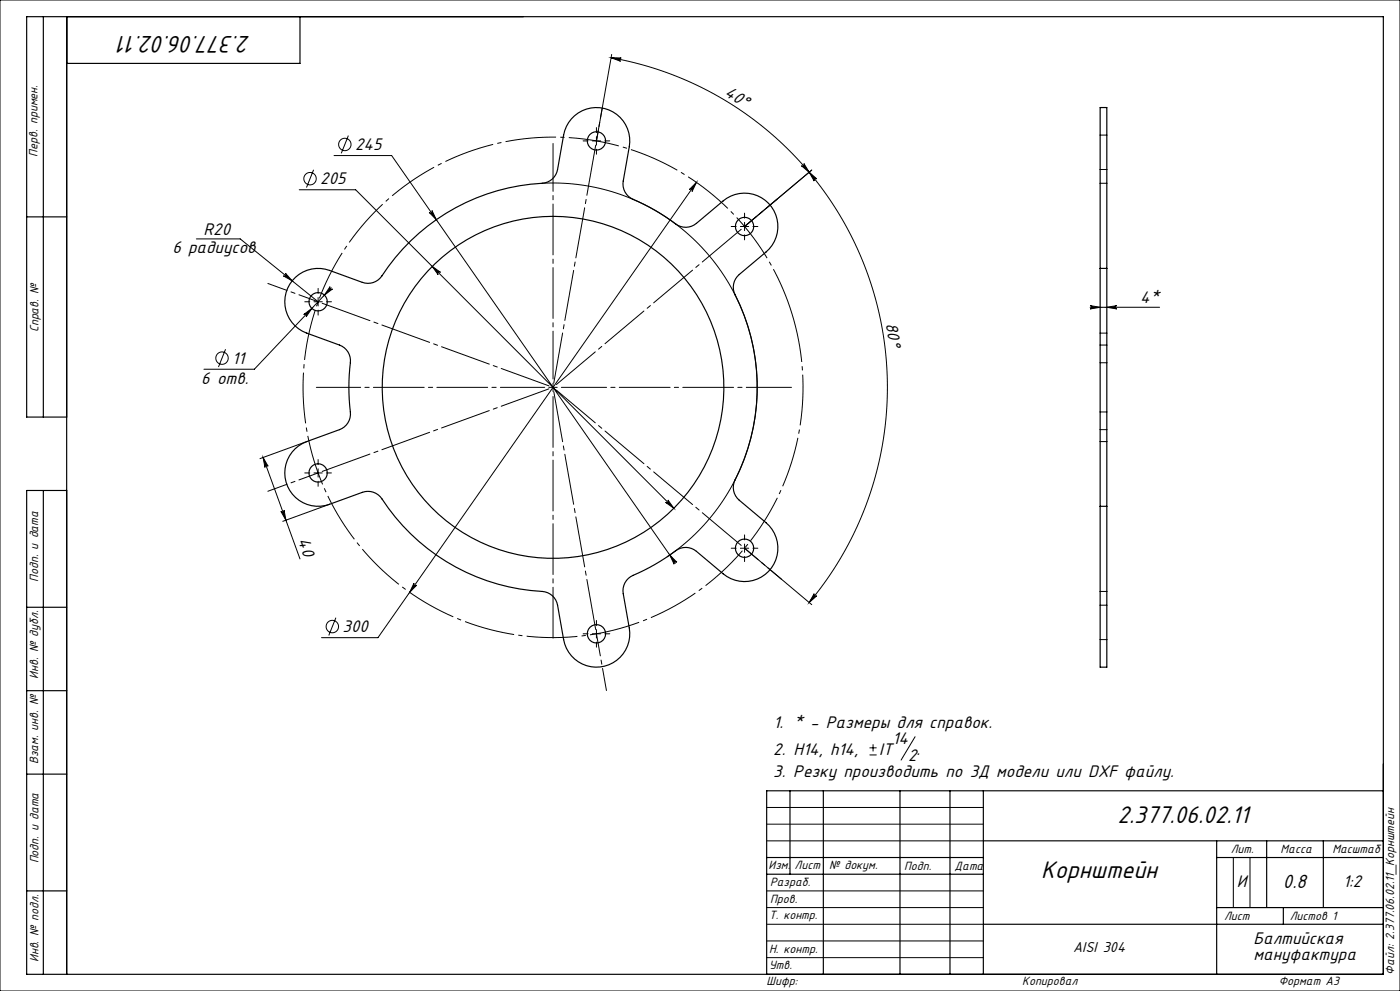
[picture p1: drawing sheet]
<svg xmlns="http://www.w3.org/2000/svg" width="420mm" height="297mm" viewBox="0 0 420 297" stroke-linecap="round" stroke-linejoin="round" font-family="sans-serif">
<g fill="none" stroke="#000" stroke-width=".3">
<path d="M0 0h420v297h-420zM183.3 17.3a100.3 100.3 0 0 1 59.5 163.3M183.3 17.3l3.1 .1a.5 .5 0 0 0-.6 .4 .5 .5 0 0 0 .4 .6zM183.5 16.3l-4.6 25.9M89.8 56.9h16.9l95.5 95.4M94.1 50.9l-2.2 5.3M100.2 46.6h17.3l85.1 122.2M104.5 40.6l-2.1 5.4M162.6 54.9a61.2 61.2 0 0 1 61.4 41.7 61.2 61.2 0 0 1-23.9 70.3M177.7 42.2h2.5M178.9 41v2.5M208.9 54.7l-95.5 136.4h-16.9"/>
<path d="M208.9 54.7l-1.3 2.7a.5 .5 0 0 0-.1-.7 .5 .5 0 0 0-.7 .1zM240.4 49.7a.5 .5 0 0 0 .7 0 .5 .5 0 0 0 .1-.7l1.6 2.6zM242.8 51.6l2.2 2a.5 .5 0 0 0-.7 0 .5 .5 0 0 0 0 .7zM243.5 51l-20.1 16.9M330 54.9h2M330 50.8h2M330 40.5h2M58.9 71.6h13.2l23.3 18.8M128.8 63.7a.5 .5 0 0 0 .6 .1 .5 .5 0 0 0 .2-.7l1.3 2.7zM129.7 79.9l2.4 1.7a.5 .5 0 0 0-.6 0 .5 .5 0 0 0-.1 .7zM222.1 67.9h2.5M223.4 66.6v2.5"/>
<path d="M85.6 81.9l2 2.3-2.6-1.5a.5 .5 0 0 0 .7-.1 .5 .5 0 0 0-.1-.7zM91.1 94.3l2.4-1.9-1.7 2.6a.5 .5 0 0 0 0-.7 .5 .5 0 0 0-.7 0zM94.2 90.4h2.5M95.4 89.2v2.5M99 85.9a.5 .5 0 0 0 .1 .7 .5 .5 0 0 0 .6 0l-2.4 1.8zM99.4 86.3l-23.1 24.4h-15.1M327 91.6l3 .5-3 .5a.5 .5 0 0 0 .5-.5 .5 .5 0 0 0-.5-.5zM327 92.1h20.9M330 99.8h2M332 92.1l3-.5a.5 .5 0 0 0-.4 .5 .5 .5 0 0 0 .4 .5zM67.7 104.7l-2.2 5.3M164.7 116.1h2.5"/>
<path d="M165.9 114.8v2.5M330 103.4h2M330 108.7h2M78.9 137.1l1.5 2.7a.5 .5 0 0 0-.6-.3 .5 .5 0 0 0-.3 .6zM78.9 137.1l11.1 30.4M92 132.3l-14 5.1M330 132.3h2M330 128.8h2M330 123.5h2M84.3 153.3a.5 .5 0 0 0 .6 .2 .5 .5 0 0 0 .3-.6l.6 3zM94.2 141.7h2.5M95.4 140.5v2.5"/>
<path d="M98.9 151.1l-14.1 5.1M199.7 150.6a.5 .5 0 0 0 .7-.1 .5 .5 0 0 0 0-.6l1.8 2.4zM124.2 174.8a.5 .5 0 0 0 .1 .7 .5 .5 0 0 0 .7-.1l-2.1 2.1zM200.9 166.3l2.2 2.2a.5 .5 0 0 0-.7-.1 .5 .5 0 0 0-.2 .7zM222.1 164.3h2.5M223.4 164.3l20.1 16.9M223.4 163v2.5M244.3 177.9a.5 .5 0 0 0 0 .7 .5 .5 0 0 0 .7 0l-2.2 2zM330 177.3h2M100.8 185.1l-2.2 5.3M177.7 190h2.5M178.9 188.7v2.5"/>
<path d="M330 181.4h2M330 191.7h2M260.9 226.3h2.1M260.9 224.1h2.1M261.9 223.1v2.1M274.5 220.8l-4.2 7M230 242h65M230 247h65M230 252h65M370 257v15M375 257v15M230 277h65"/>
<path d="M230 272h65M230 267h65M230 287h65M230 282h65"/>
<circle cx="93" cy="53.5" r="1.86"/>
<circle cx="103.4" cy="43.3" r="1.86"/>
<circle cx="66.6" cy="107.3" r="1.86"/>
<circle cx="99.7" cy="187.8" r="1.86"/>
</g>
<path d="M237.6 94.2a75 75 0 0 0-125.6-30.2 75 75 0 0 0 34.5 124.5 75 75 0 0 0 92.2-90.6l-1.1-3.7" fill="none" stroke="#000" stroke-width=".3" stroke-dasharray="15.2 1.3 1.3 1.3" stroke-dashoffset=".6" stroke-linecap="butt"/>
<path d="M165.9 113.6v-70.6" fill="none" stroke="#000" stroke-width=".3" stroke-dasharray="15.2 1.3 1.3 1.3" stroke-dashoffset=".9"/>
<path d="M163.4 116.1h-68.5" fill="none" stroke="#000" stroke-width=".3" stroke-dasharray="15.2 1.3 1.3 1.3" stroke-dashoffset="1.9"/>
<path d="M165.9 118.6v72.9" fill="none" stroke="#000" stroke-width=".3" stroke-dasharray="15.2 1.3 1.3 1.3" stroke-dashoffset="-.3"/>
<path d="M168.4 116.1h69" fill="none" stroke="#000" stroke-width=".3" stroke-dasharray="15.2 1.3 1.3 1.3" stroke-dashoffset="1.7"/>
<g fill="none" stroke="#000" stroke-width=".3" stroke-dasharray="15.2 1.3 1.3 1.3">
<path d="M178.9 39.7v-1.5M176.4 42.2h-1.5M178.9 44.7v1.5M181.4 42.2h1.5M220.9 67.9h-1.5M223.4 65.4v-1.5M223.4 70.4v1.5M225.9 67.9h1.5M92.9 90.4h-1.5M95.4 87.9v-1.5M95.4 92.9v1.5M97.9 90.4h1.5"/>
<path d="M95.4 139.2v-1.5M92.9 141.7h-1.5M95.4 144.2v1.5M97.9 141.7h1.5M220.9 164.3h-1.5M223.4 161.8v-1.5M223.4 166.8v1.5M225.9 164.3h1.5M176.4 190h-1.5M178.9 187.5v-1.5M178.9 192.5v1.5M181.4 190h1.5"/>
</g>
<path d="M180.7 32.4l-1.8 9.8" fill="none" stroke="#000" stroke-width=".3" stroke-dasharray="15.2 1.3 1.3 1.3" stroke-dashoffset="12.1"/>
<path d="M178.9 42.2l-13 73.9M165.9 116.1l57.5-48.2M165.9 116.1l-70.5-25.7M165.9 116.1l-70.5 25.6M165.9 116.1l13 73.9M165.9 116.1l57.5 48.2" fill="none" stroke="#000" stroke-width=".3" stroke-dasharray="15.2 1.3 1.3 1.3" stroke-dashoffset="-1.3"/>
<path d="M223.4 67.9l9.9-8.3" fill="none" stroke="#000" stroke-width=".3" stroke-dasharray="15.2 1.3 1.3 1.3" stroke-dashoffset="10.7"/>
<path d="M95.4 90.4l-15-5.5M95.4 141.7l-15 5.5" fill="none" stroke="#000" stroke-width=".3" stroke-dasharray="15.2 1.3 1.3 1.3" stroke-dashoffset="9.1"/>
<path d="M178.9 190l3 16.9" fill="none" stroke="#000" stroke-width=".3" stroke-dasharray="15.2 1.3 1.3 1.3" stroke-dashoffset="8.5"/>
<path d="M223.4 164.3l11.1 9.3" fill="none" stroke="#000" stroke-width=".3" stroke-dasharray="15.2 1.3 1.3 1.3" stroke-dashoffset="9.9"/>
<g fill="none" stroke="#000" stroke-width=".35">
<path d="M13 5v120M20 5v287M90 5v14h-70M8 65h12M88.7 83.1a10 10 0 0 1 10.2-2.1l9.8 3.6a5 5 0 0 0 5.9-1.9 61.6 61.6 0 0 1 48.8-27.9 5 5 0 0 0 3.9-4l1.8-10.3a10 10 0 0 1 11.6-8.1 10 10 0 0 1 8.1 11.6l-1.8 10.3a5 5 0 0 0 2.9 5.4 66 66 0 0 1 13.5 7.9 5 5 0 0 0 5.5-.6l8-6.8a10 10 0 0 1 14.1 1.3 10 10 0 0 1-1.2 14l-8 6.8a5 5 0 0 0-1.3 6.1 61.6 61.6 0 0 1-.3 56.2 5 5 0 0 0 1.6 5.3l8 6.7a10 10 0 0 1 1.2 14.1 10 10 0 0 1-14.1 1.3l-8-6.8a5 5 0 0 0-6.2-.1 66 66 0 0 1-13.5 7.7 5 5 0 0 0-2.2 5.1l1.8 10.3a10 10 0 0 1-8.1 11.6 10 10 0 0 1-11.6-8.1l-1.8-10.3a5 5 0 0 0-4.7-4.1 61.6 61.6 0 0 1-48.5-28.4 5 5 0 0 0-5.4-1.3l-9.8 3.5a10 10 0 0 1-12.9-5.9 10 10 0 0 1 6-12.9l9.9-3.5a5 5 0 0 0 3.2-5.3 66.1 66.1 0 0 1 0-15.6 5 5 0 0 0-3.2-4.5l-9.9-3.6a10 10 0 0 1-3.3-16.7zM330 80.4v71.3M330 80.4v-48.2h2v48.2M330 80.4h2M332 80.4v71.3M20 125h-12v-120h407v287h-407v-145h12M13 147v145M330 151.7v48.2h2v-48.2"/>
<path d="M330 151.7h2M8 182h12M8 207h12M8 232h12M237 237v25M247 237v55M270 237v55M285 237v55M295 237v55M415 237h-185v55M230 257h65M295 252h120"/>
<path d="M365 252v40M365 257h50M380 252v20M397 252v20M8 267h12M230 262h65M295 277h120M365 272h50M385 272v5"/>
<circle cx="178.9" cy="42.2" r="2.75"/>
<circle cx="223.4" cy="67.9" r="2.75"/>
<circle cx="95.4" cy="90.4" r="2.75"/>
<circle cx="165.9" cy="116.1" r="51.2"/>
<circle cx="95.4" cy="141.7" r="2.75"/>
<circle cx="223.4" cy="164.3" r="2.75"/>
<circle cx="178.9" cy="190" r="2.75"/>
</g>
<g fill="#000">
<path d="M208.9 54.7l-2.1 2.1a.5 .5 0 0 1 .7-.1 .5 .5 0 0 1 .1 .7zM124.2 174.8l-1.3 2.7 2.1-2.1a.5 .5 0 0 1-.7 .1 .5 .5 0 0 1-.1-.7z"/>
<path d="M240.4 49.7a.5 .5 0 0 0 .7 0 .5 .5 0 0 0 .1-.7l1.6 2.6zM183.3 17.3l3.1 .1a.5 .5 0 0 0-.6 .4 .5 .5 0 0 0 .4 .6z"/>
<path d="M332 92.1l3-.5a.5 .5 0 0 0-.4 .5 .5 .5 0 0 0 .4 .5zM327 91.6l3 .5-3 .5a.5 .5 0 0 0 .5-.5 .5 .5 0 0 0-.5-.5z"/>
<path d="M84.3 153.3a.5 .5 0 0 0 .6 .2 .5 .5 0 0 0 .3-.6l.6 3zM78.9 137.1l1.5 2.7a.5 .5 0 0 0-.6-.3 .5 .5 0 0 0-.3 .6z"/>
<path d="M200.4 149.9a.5 .5 0 0 1 0 .6 .5 .5 0 0 1-.7 .1l2.5 1.7zM129.7 79.9l1.7 2.4a.5 .5 0 0 1 .1-.7 .5 .5 0 0 1 .6 0zM200.9 166.3l1.3 2.8a.5 .5 0 0 1 .2-.7 .5 .5 0 0 1 .7 .1zM128.8 63.7l2.1 2.1-1.3-2.7a.5 .5 0 0 1-.2 .7 .5 .5 0 0 1-.6-.1zM85.6 81.9a.5 .5 0 0 1 .1 .7 .5 .5 0 0 1-.7 .1l2.6 1.5zM99 85.9l-1.7 2.5 2.4-1.8a.5 .5 0 0 1-.6 0 .5 .5 0 0 1-.1-.7zM91.1 94.3a.5 .5 0 0 1 .7 0 .5 .5 0 0 1 0 .7l1.7-2.6z"/>
<path d="M244.3 177.9a.5 .5 0 0 0 0 .7 .5 .5 0 0 0 .7 0l-2.2 2zM242.8 51.6l2.2 2a.5 .5 0 0 0-.7 0 .5 .5 0 0 0 0 .7z"/>
</g>
<g font-size="8">
<text x="75.1" y="10.7" transform="rotate(-180 75.1 10.7)">2.377.06.02.11</text>
<text x="335.3" y="246.6">2.377.06.02.11</text>
<text x="312.3" y="263.1">Корнштейн</text>
</g>
<text font-size="6.4" x="384.9" y="266">0.8</text>
<g font-size="5.6">
<text x="217.2" y="28.3" transform="rotate(32 217.2 28.3)">40°</text>
<text x="106.5" y="45">245</text>
<text x="96.1" y="55.3">205</text>
<text x="61.1" y="70.3">R20</text>
<text x="51.7" y="75.9">6 радиусов</text>
<text x="342.1" y="90.8">4*</text>
<text x="265.8" y="97.2" transform="rotate(81 265.8 97.2)">80°</text>
<text x="69.7" y="109.1">11</text>
<text x="60.4" y="115">6 отв.</text>
<text x="89.3" y="162" transform="rotate(70 89.3 162)">40</text>
<text x="102.8" y="189.5">300</text>
<text x="232" y="218.1">1. * - Размеры для справок.</text>
<text x="232" y="226.2">2. Н14, h14,</text>
<text x="263.7" y="226.2">IT</text>
<text x="267.7" y="223">14</text>
<text x="272.4" y="227.9">2</text>
<text x="275" y="226.2">.</text>
<text x="232" y="232.8">3. Резку производить по 3Д модели или DXF файлу.</text>
<text x="371.1" y="265.7">И</text>
<text x="403" y="265.8">1:2</text>
<text x="376" y="282.8">Балтийская</text>
<text x="376" y="287.7">мануфактура</text>
</g>
<text font-size="4.8" x="321.9" y="285.4">AISI 304</text>
<g font-size="4">
<text x="11.3" y="46.9" transform="rotate(-90 11.3 46.9)">Перв. примен.</text>
<text x="11.5" y="99.6" transform="rotate(-90 11.5 99.6)">Справ. №</text>
<text x="11.4" y="174.4" transform="rotate(-90 11.4 174.4)">Подп. и дата</text>
<text x="11.5" y="203.4" transform="rotate(-90 11.5 203.4)">Инв. № дубл.</text>
<text x="11.5" y="229" transform="rotate(-90 11.5 229)">Взам. инв. №</text>
<text x="369.2" y="255.6">Лит.</text>
<text x="384.2" y="255.6">Масса</text>
<text x="399.7" y="255.6">Масштаб</text>
<text x="11.5" y="258.8" transform="rotate(-90 11.5 258.8)">Подп. и дата</text>
<text x="230.6" y="260.5">Изм.</text>
<text x="238.4" y="260.5">Лист</text>
<text x="248.7" y="260.5">№ докум.</text>
<text x="271.3" y="260.6">Подп.</text>
<text x="286.4" y="260.6">Дата</text>
<text x="231" y="265.6">Разраб.</text>
<text x="230.7" y="275.4">Т. контр.</text>
<text x="231" y="270.8">Пров.</text>
<text x="367.2" y="275.6">Лист</text>
<text x="386.9" y="275.6">Листов 1</text>
<text x="230.7" y="285.6">Н. контр.</text>
<text x="11.5" y="288.4" transform="rotate(-90 11.5 288.4)">Инв. № подл.</text>
<text x="230.7" y="290.4">Утв.</text>
<text x="418.3" y="292.1" transform="rotate(-90 418.3 292.1)">Файл: 2.377.06.02.11_Корнштейн</text>
<text x="230" y="295.3">Шифр:</text>
<text x="306.7" y="295.3">Копировал</text>
<text x="383.6" y="295.1">Формат A3</text>
</g>
</svg>
